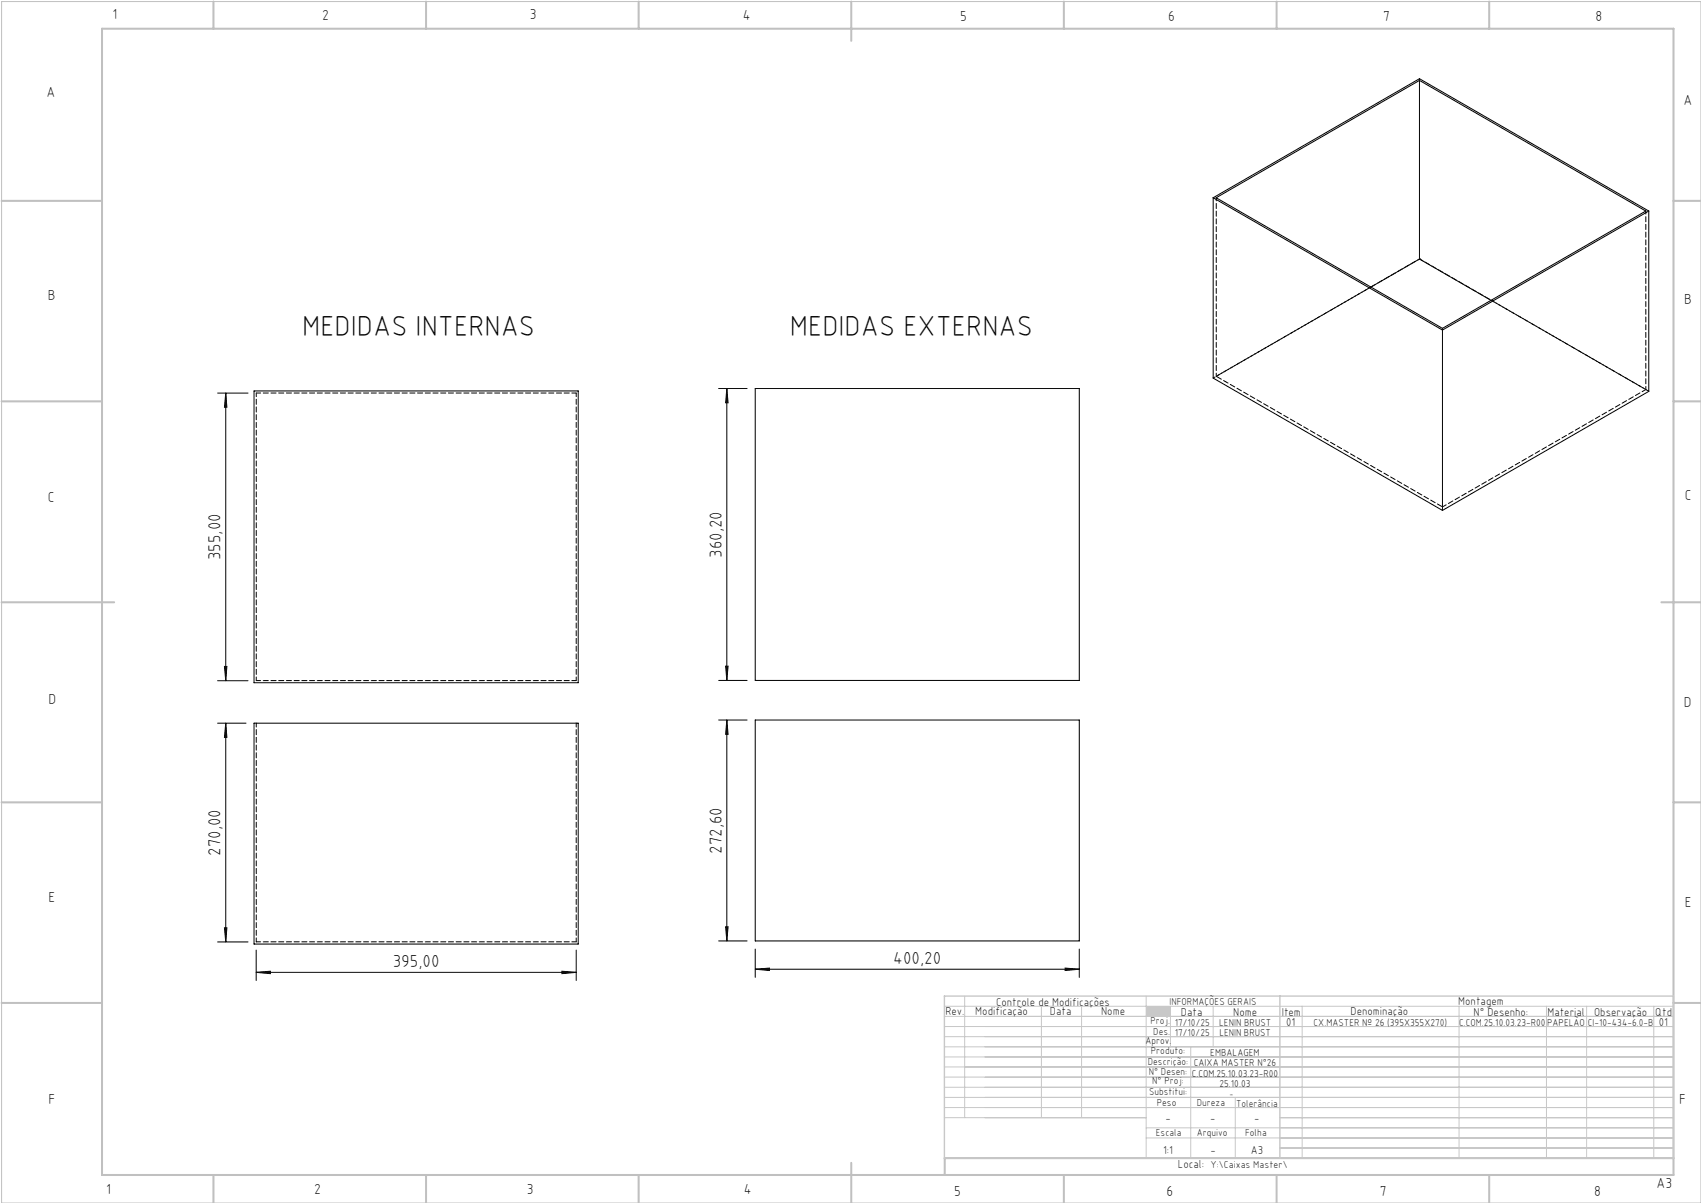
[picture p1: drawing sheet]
<svg xmlns="http://www.w3.org/2000/svg" width="420mm" height="297mm" viewBox="0 0 420 297" stroke-linecap="round" stroke-linejoin="round" font-family="sans-serif">
<path d="M.4 .4h419.6v296.6h-419.6z" fill="none" stroke="#c0c0c0" stroke-width=".25"/>
<g fill="none" stroke="#c0c0c0" stroke-width=".5">
<path d="M25.2 7.1h388v283h-388zM52.7 .4v6.7M105.2 .4v6.7M157.7 .4v6.7M210.2 .4v9.7M262.7 .4v6.7M315.2 .4v6.7M367.7 .4v6.7M.4 49.6h24.8M413.2 49.6h6.8M.4 99.1h24.8M413.2 99.1h6.8"/>
<path d="M.4 148.7h27.8M410.2 148.7h9.8M.4 198.1h24.8M413.2 198.1h6.8M.4 247.6h24.8M413.2 247.6h6.8M52.7 290.1v6.9M105.2 290.1v6.9M157.7 290.1v6.9M210.2 287.1v9.9M262.7 290.1v6.9M315.2 290.1v6.9"/>
<path d="M367.7 290.1v6.9M413.2 285.9h-179.9v4.2"/>
</g>
<g fill="none" stroke="#c3c8d2" stroke-width=".25">
<path d="M233.2 250.9h180M233.2 248.4h180M233.2 253.4h180M233.2 255.9h180M233.2 258.4h180M238.2 245.9v30M257.1 248.4v27.5M267.1 248.4v27.5M283 245.9v40M289 248.4v10M294 258.4v27.5M299.5 248.4v10"/>
<path d="M321.5 248.4v37.5M360.3 248.4v37.5M381.8 248.4v37.5M391.8 248.4v37.5M408.3 248.4v37.5M233.2 260.9h180M233.2 263.4h180M233.2 265.9h180M233.2 268.4h180M233.2 270.9h180M233.2 273.4h180M233.2 275.9h49.8"/>
<path d="M283 278.4h130.2M305 270.9v15M316 275.9h97.2M283 280.9h130.2M316 283.4h97.2"/>
</g>
<path d="M233.2 245.9h180v40h-180zM316 245.9v40" fill="none" stroke="#c3c8d2" stroke-width=".35"/>
<path d="M283 248.4h6v2.5h-6z" fill-rule="evenodd" fill="#c3c8d2"/>
<g fill="none" stroke="#000" stroke-width=".25">
<path d="M350.5 19.9v44.1M299.5 48.8v44.5l56.7 32.7M299.5 48.8l56.7 32.7M299.5 48.8l51-29.4 56.6 32.7M300.3 48.8l50.2-28.9 55.9 32.2-50.2 29zM407.1 52.1l-50.9 29.4M407.1 52.1v44.5l-50.9 29.4M350.5 64l17.7 10.2M350.5 64l-12 6.9M53.7 97h7.5M55.7 97l.3 3.5h-.6zM55.7 97v71.1"/>
<path d="M62.7 96.5h80.1v72.1h-80.1zM177.4 95.9h7.1M179.5 95.9l.3 3.5h-.6zM179.5 95.9v72.1M186.5 95.9h80v72.1h-80zM356.2 81.5v44.5M53.7 178.5h7M53.7 168.1h7.5M55.4 164.5h.6l-.3 3.6zM55.7 178.5v54M55.7 178.5l.3 3.5h-.6zM62.7 178.5h80.1v54.6h-80.1z"/>
<path d="M177.4 177.8h7.1M177.4 168h7.1M179.2 164.5h.6l-.3 3.5zM179.5 177.8v54.5M179.5 177.8l.3 3.5h-.6zM186.5 177.8h80v54.5h-80zM53.7 232.5h7.5M55.4 229.1h.6l-.3 3.4zM63.3 234.6v7.5M138.7 239.8l3.6 .3-3.6 .3zM142.3 234.6v7.5M177.4 232.3h7.1"/>
<path d="M179.2 228.8h.6l-.3 3.5zM186.5 239.3l3.5-.3v.6zM186.5 234.3v7M186.5 239.3h80M263 239l3.5 .3-3.5 .3zM266.5 234.3v7M63.3 240.1l3.4-.3v.6zM63.3 240.1h79"/>
</g>
<g fill="#000">
<path d="M55.4 164.5h.6l-.3 3.6zM55.7 97l.3 3.5h-.6zM179.2 164.5h.6l-.3 3.5zM179.5 95.9l.3 3.5h-.6z"/>
<path d="M55.7 178.5l.3 3.5h-.6zM55.4 229.1h.6l-.3 3.4zM179.5 177.8l.3 3.5h-.6zM179.2 228.8h.6l-.3 3.5z"/>
<path d="M63.3 240.1l3.4-.3v.6zM138.7 239.8l3.6 .3-3.6 .3zM186.5 239.3l3.5-.3v.6zM263 239l3.5 .3-3.5 .3z"/>
</g>
<path d="M407.1 96.6l-56.6-32.7M63.3 178.5v54M142.3 178.5v54" fill="none" stroke="#000" stroke-width=".25" stroke-dasharray="1.3 .6" stroke-dashoffset=".3"/>
<path d="M63.3 97h79M356.2 125.2l50.2-29M142.3 168h-79M63.3 232.5h79" fill="none" stroke="#000" stroke-width=".25" stroke-dasharray="1.3 .6" stroke-dashoffset=".2"/>
<path d="M142.3 97v71M63.3 168v-71" fill="none" stroke="#000" stroke-width=".25" stroke-dasharray="1.3 .6" stroke-dashoffset=".4"/>
<path d="M350.5 19.4v.4M350.5 63.9h.1M356.2 81.1v.4" fill="none" stroke="#000" stroke-width=".25" stroke-dasharray="1.3 .6"/>
<path d="M300.3 48.8v44.1M406.4 52.1v44.1M338.5 70.9l-38.2 22M406.4 96.2l-38.2-22.1" fill="none" stroke="#000" stroke-width=".25" stroke-dasharray="1.3 .6" stroke-dashoffset=".5"/>
<path d="M300.3 92.9l55.9 32.3" fill="none" stroke="#000" stroke-width=".25" stroke-dasharray="1.3 .6" stroke-dashoffset="-.2"/>
<path d="M350.5 63.9l-50.9 29.4" fill="none" stroke="#000" stroke-width=".25" stroke-dasharray="1.3 .6" stroke-dashoffset=".8"/>
<g font-size="7.1">
<text x="74.6" y="82.9">MEDIDAS INTERNAS</text>
<text x="195" y="82.9">MEDIDAS EXTERNAS</text>
</g>
<g font-size="4.3">
<text x="178.2" y="137.7" transform="rotate(-90 178.2 137.7)">360,20</text>
<text x="54.5" y="138.3" transform="rotate(-90 54.5 138.3)">355,00</text>
<text x="54.5" y="211.3" transform="rotate(-90 54.5 211.3)">270,00</text>
<text x="178.2" y="210.8" transform="rotate(-90 178.2 210.8)">272,60</text>
<text x="97" y="238.8">395,00</text>
<text x="220.6" y="238">400,20</text>
</g>
<g font-size="3.6">
<text x="27.8" y="4.8">1</text>
<text x="79.5" y="4.9">2</text>
<text x="130.8" y="4.8">3</text>
<text x="183.4" y="4.9">4</text>
<text x="237.1" y="5.1">5</text>
<text x="288.4" y="5.2">6</text>
<text x="341.5" y="5.1">7</text>
<text x="394" y="5.2">8</text>
<text x="11.5" y="24">A</text>
<text x="415.7" y="25.8">A</text>
<text x="11.8" y="74.1">B</text>
<text x="415.8" y="75.1">B</text>
<text x="11.8" y="124">C</text>
<text x="416" y="123.5">C</text>
<text x="12" y="173.7">D</text>
<text x="415.8" y="174.7">D</text>
<text x="12" y="222.6">E</text>
<text x="416" y="223.9">E</text>
<text x="12" y="272.6">F</text>
<text x="414.6" y="272.6">F</text>
<text x="409" y="293.3">A3</text>
<text x="26.2" y="294.8">1</text>
<text x="77.6" y="294.8">2</text>
<text x="130.1" y="294.8">3</text>
<text x="183.7" y="294.7">4</text>
<text x="235.6" y="295.2">5</text>
<text x="288" y="295.2">6</text>
<text x="340.7" y="295.2">7</text>
<text x="393.6" y="295.2">8</text>
</g>
<g font-size="2.9">
<text x="240.8" y="250.6">Modificação</text>
<text x="259.2" y="250.6">Data</text>
<text x="271.9" y="250.6">Nome</text>
<text x="290.9" y="288.4">Local:</text>
</g>
<g font-size="2.8">
<text x="233.4" y="250.6">Rev.</text>
<text x="246" y="248.4">Controle de Modificações</text>
<text x="291.6" y="250.8">Data</text>
<text x="304.5" y="250.8">Nome</text>
<text x="316.5" y="250.9">Item</text>
<text x="333.5" y="250.5">Denominação</text>
<text x="360.1" y="248.2">Montagem</text>
<text x="363.9" y="250.8">N° Desenho:</text>
<text x="382.1" y="250.8">Material</text>
<text x="393.6" y="250.8">Observação</text>
<text x="408.7" y="250.9">Qtd</text>
<text x="317.6" y="253.3">01</text>
<text x="409.6" y="253.3">01</text>
<text x="287.7" y="276.9">-</text>
<text x="298.8" y="276.9">-</text>
<text x="309.7" y="276.9">-</text>
<text x="287.2" y="284.8">1:1</text>
<text x="298.9" y="284.8">-</text>
<text x="308.8" y="284.8">A3</text>
</g>
<g font-size="2.5">
<text x="288.7" y="248.2">INFORMAÇÕES GERAIS</text>
<text x="282.8" y="257.8">Aprov.</text>
<text x="284.1" y="252.9">Proj.</text>
<text x="284.8" y="255.4">Des.</text>
<text x="290.1" y="255.8">17/10/25</text>
<text x="290.1" y="253.3">17/10/25</text>
<text x="301" y="253.3">LENIN BRUST</text>
<text x="301.1" y="255.8">LENIN BRUST</text>
<text x="324.3" y="253.3">CX.MASTER Nº 26 (395X355X270)</text>
<text x="360.3" y="253.3">C.COM.25.10.03.23-R00</text>
<text x="382" y="253.3">PAPELÃO</text>
<text x="392" y="253.3">CI-10-434-6.0-B</text>
<text x="283.4" y="262.9">Descrição:</text>
<text x="284.2" y="260.3">Produto:</text>
<text x="294.7" y="263.3">CAIXA MASTER N°26</text>
<text x="298.8" y="260.7">EMBALAGEM</text>
<text x="283.7" y="265.4">N° Desen:</text>
<text x="284.5" y="267.7">N° Proj:</text>
<text x="294.3" y="265.9">C.COM.25.10.03.23-R00</text>
<text x="301.1" y="268.3">25.10.03</text>
<text x="283.7" y="270.4">Substitui:</text>
<text x="285.6" y="273">Peso</text>
<text x="295.5" y="273">Dureza</text>
<text x="305.2" y="273.3">Tolerância</text>
<text x="285.4" y="280.4">Escala</text>
<text x="295.5" y="280.4">Arquivo</text>
<text x="307.5" y="280.4">Folha</text>
<text x="298.9" y="288.4">Y:\Caixas Master\</text>
</g>
<text font-size="2.1" x="303.5" y="270.9">-</text>
</svg>
